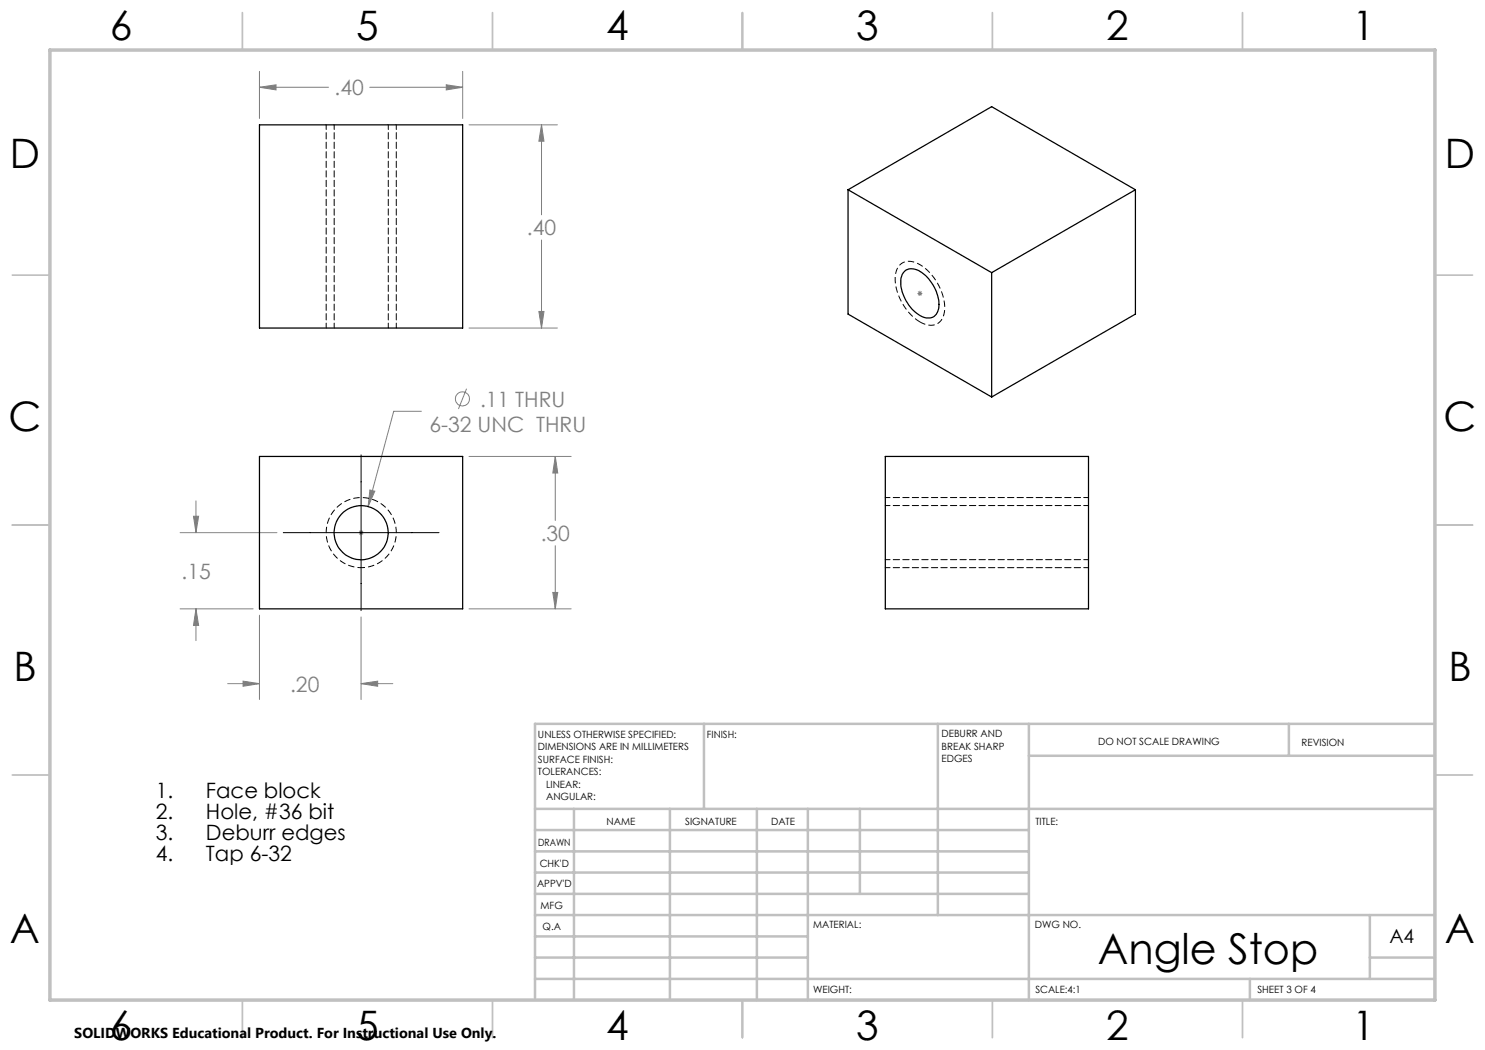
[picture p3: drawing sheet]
<svg xmlns="http://www.w3.org/2000/svg" width="297mm" height="210mm" viewBox="0 0 297 210" stroke-linecap="round" stroke-linejoin="round" font-family="sans-serif">
<g fill="none" stroke="#808080" stroke-width=".2">
<path d="M51.9 17.5l3.3-.5v1zM51.9 14.3v9.4M51.9 17.5h13.8M73.9 17.5h18.6M89.3 17l3.2 .5-3.2 .5zM92.5 14.3v9.4M93.8 25h17.7M108.3 25l.5 3.2h-1zM108.3 25v18M108.3 48v17.6M183.5 58.7h1M183.6 58.3l.7 .7"/>
<path d="M184 58.2v1M184.3 58.3l-.7 .7M93.3 77.7l-1.6 4.1M93.8 65.6h17.7M107.8 62.3h1l-.5 3.3zM74 98l1 .2-1.4 3.1zM84.3 82.3h-5.6l-5.1 19M93.8 91.3h20.4M111.1 91.3l.4 3.3h-.9zM111.1 91.3v12.8M36 106.5h19.4M38.7 103.2h1l-.5 3.3z"/>
<path d="M39.2 100.2v6.3M71.7 106.5h1M71.9 106.2l.7 .7M72.2 106v1M72.6 106.2l-.7 .7M110.6 118.5h.9l-.4 3.3zM111.1 109.1v12.7M36 121.8h14.6M39.2 121.8l.5 3.3h-1zM39.2 121.8v6.3M45.5 136.7h6.4M48.6 136.2l3.3 .5-3.3 .6z"/>
<path d="M51.9 123v16.9M72.2 136.7l3.3-.5v1.1zM72.2 123.4v16.5M72.2 136.7h6.4M93.8 121.8h20.4"/>
<circle cx="92.5" cy="79.8" r="1.42"/>
</g>
<path d="M72.2 113.5a7 7 0 0 1-6.1-10.4 7 7 0 0 1 12.1-.3 7 7 0 0 1-5.6 10.7h-.4" fill="none" stroke="#000" stroke-width=".2" stroke-dasharray="1.3 .6" stroke-dashoffset=".5" stroke-linecap="butt"/>
<path d="M184 64.4a10.6 10.6 0 0 1-4.9-9.7 2.82 2.82 0 0 1 4.5-2 10.4 10.4 0 0 1 5.2 10 2.78 2.78 0 0 1-4.3 2l-.5-.3" fill="none" stroke="#000" stroke-width=".2" stroke-dasharray="1.3 .6" stroke-dashoffset=".1" stroke-linecap="butt"/>
<g fill="none" stroke="#c0c0c0" stroke-width=".35">
<path d="M48.5 2.5v7.5M98.5 2.5v7.5M148.5 2.5v7.5M198.5 2.5v7.5M248.5 2.5v7.5M2.5 55h7.5M287 55h7.5M2.5 105h7.5M287 105h7.5M2.5 155h7.5M287 155h7.5M48.5 200v7.5"/>
<path d="M98.5 200v7.5M148.5 200v7.5M198.5 200v7.5M248.5 200v7.5"/>
</g>
<g fill="none" stroke="#c0c0c0" stroke-width=".5">
<path d="M140.8 144.8v17M187.6 144.8v38.2M205.8 144.8v55.2M205.8 151.2h81.2M257.8 144.8v6.4M287 144.8h-180v55.2M107 161.8h180M107 178.8h98.8M107 174.5h98.8M107 170.3h98.8M107 166h98.8M114.8 161.8v38.2"/>
<path d="M134 161.8v38.2M151.4 161.8v38.2M161.6 161.8v38.2M172 161.8v17M107 195.8h180M107 191.5h54.6M107 187.3h54.6M107 183h180M250 195.8v4.2M274 191.5h13M274 183v12.8"/>
</g>
<path d="M10 10h277v190h-277z" fill="none" stroke="#c0c0c0" stroke-width=".7"/>
<path d="M65.2 65.6v-40.7M79.3 65.6v-40.7M177.1 99.5h40.6M177.1 113.5h40.6" fill="none" stroke="#000" stroke-width=".2" stroke-dasharray="1.3 .6" stroke-dashoffset=".3"/>
<path d="M72.2 91v31.1M56.7 106.5h31.1" fill="none" stroke="#000" stroke-width=".2"/>
<path d="M72.2 136.7l3.3-.5v1.1zM48.6 136.2l3.3 .5-3.3 .6zM38.7 103.2h1l-.5 3.3zM39.2 121.8l.5 3.3h-1zM111.1 91.3l.4 3.3h-.9zM110.6 118.5h.9l-.4 3.3zM74 98l-.4 3.3 1.4-3.1zM51.9 17.5l3.3-.5v1zM89.3 17l3.2 .5-3.2 .5zM107.8 62.3h1l-.5 3.3zM108.3 25l.5 3.2h-1z" fill="#808080"/>
<g fill="none" stroke="#000" stroke-width=".25">
<path d="M51.9 25h40.6v40.6h-40.6zM169.6 38l28.7-16.7 28.8 16.7M169.6 38l28.7 16.5M169.6 38v24.8l28.7 16.6M227.1 38l-28.8 16.5M227.1 38v24.8l-28.8 16.6M180.8 54.4a2.64 2.64 0 0 1 3.6 .1 8 8 0 0 1 3.2 7.5 2.22 2.22 0 0 1-3.6 1.1 8.2 8.2 0 0 1-3.8-7.6zM198.3 54.5v24.9M51.9 91.3h40.6v30.5h-40.6zM177.1 91.3h40.6v30.5h-40.6z"/>
<circle cx="72.2" cy="106.5" r="5.4"/>
</g>
<path d="M66.8 24.9v40.7M77.7 65.6v-40.7M177.1 111.9h40.6M217.7 101.1h-40.6" fill="none" stroke="#000" stroke-width=".2" stroke-dasharray="1.3 .6" stroke-dashoffset=".3"/>
<text font-size="8.5" x="219.6" y="192.7">Angle Stop</text>
<g font-size="8.1">
<text x="22" y="8">6</text>
<text x="71.2" y="8">5</text>
<text x="121.2" y="8">4</text>
<text x="171.3" y="8">3</text>
<text x="221.3" y="8">2</text>
<text x="270.5" y="8">1</text>
<text x="2" y="33.6">D</text>
<text x="289" y="33.6">D</text>
<text x="1.7" y="86.1">C</text>
<text x="288.7" y="86.1">C</text>
<text x="2.7" y="136.1">B</text>
<text x="289.7" y="136.1">B</text>
<text x="2" y="188.6">A</text>
<text x="289" y="188.6">A</text>
<text x="22" y="208">6</text>
<text x="71.2" y="208">5</text>
<text x="121.2" y="208">4</text>
<text x="171.3" y="208">3</text>
<text x="221.3" y="208">2</text>
<text x="270.5" y="208">1</text>
</g>
<g font-size="4.2" fill="#808080">
<text x="66.9" y="19.1">.40</text>
<text x="105.4" y="47.1">.40</text>
<text x="96" y="81.3">.11 THRU</text>
<text x="85.9" y="86.4">6-32 UNC THRU</text>
<text x="108.1" y="108.2">.30</text>
<text x="36.3" y="115.7">.15</text>
<text x="58" y="138.3">.20</text>
</g>
<g font-size="4.2">
<text x="31.2" y="159.6">1.</text>
<text x="41.2" y="159.6">Face block</text>
<text x="31.2" y="163.8">2.</text>
<text x="31.2" y="168">3.</text>
<text x="41.2" y="163.8">Hole, #36 bit</text>
<text x="41.2" y="168">Deburr edges</text>
<text x="31.2" y="172.1">4.</text>
<text x="41.2" y="172.1">Tap 6-32</text>
</g>
<text font-size="3.9" x="277.9" y="188.5">A4</text>
<text font-size="2.9" x="14.9" y="207.6">SOLIDWORKS Educational Product. For Instructional Use Only.</text>
<g font-size="2">
<text x="107.6" y="147.6">UNLESS OTHERWISE SPECIFIED:</text>
<text x="141.4" y="147.6">FINISH:</text>
<text x="188.3" y="147.5">DEBURR AND</text>
<text x="188.3" y="150">BREAK SHARP</text>
<text x="219.6" y="149">DO NOT SCALE DRAWING</text>
<text x="260.3" y="149.2">REVISION</text>
<text x="107.6" y="150.1">DIMENSIONS ARE IN MILLIMETERS</text>
<text x="107.6" y="152.6">SURFACE FINISH:</text>
<text x="107.6" y="155.1">TOLERANCES:</text>
<text x="188.3" y="152.5">EDGES</text>
<text x="109.2" y="157.6">LINEAR:</text>
<text x="109.2" y="160.1">ANGULAR:</text>
<text x="121.3" y="165">NAME</text>
<text x="137" y="164.9">SIGNATURE</text>
<text x="154.2" y="164.9">DATE</text>
<text x="207.1" y="164.9">TITLE:</text>
<text x="107.6" y="169.1">DRAWN</text>
<text x="107.9" y="173.3">CHK'D</text>
<text x="107.4" y="177.4">APPV'D</text>
<text x="108.1" y="181.8">MFG</text>
<text x="108.5" y="186">Q.A</text>
<text x="162.6" y="185.5">MATERIAL:</text>
<text x="207" y="185.5">DWG NO.</text>
<text x="162.6" y="198.5">WEIGHT:</text>
<text x="207.1" y="198.6">SCALE:4:1</text>
<text x="251.5" y="198.6">SHEET 3 OF 4</text>
</g>
</svg>
